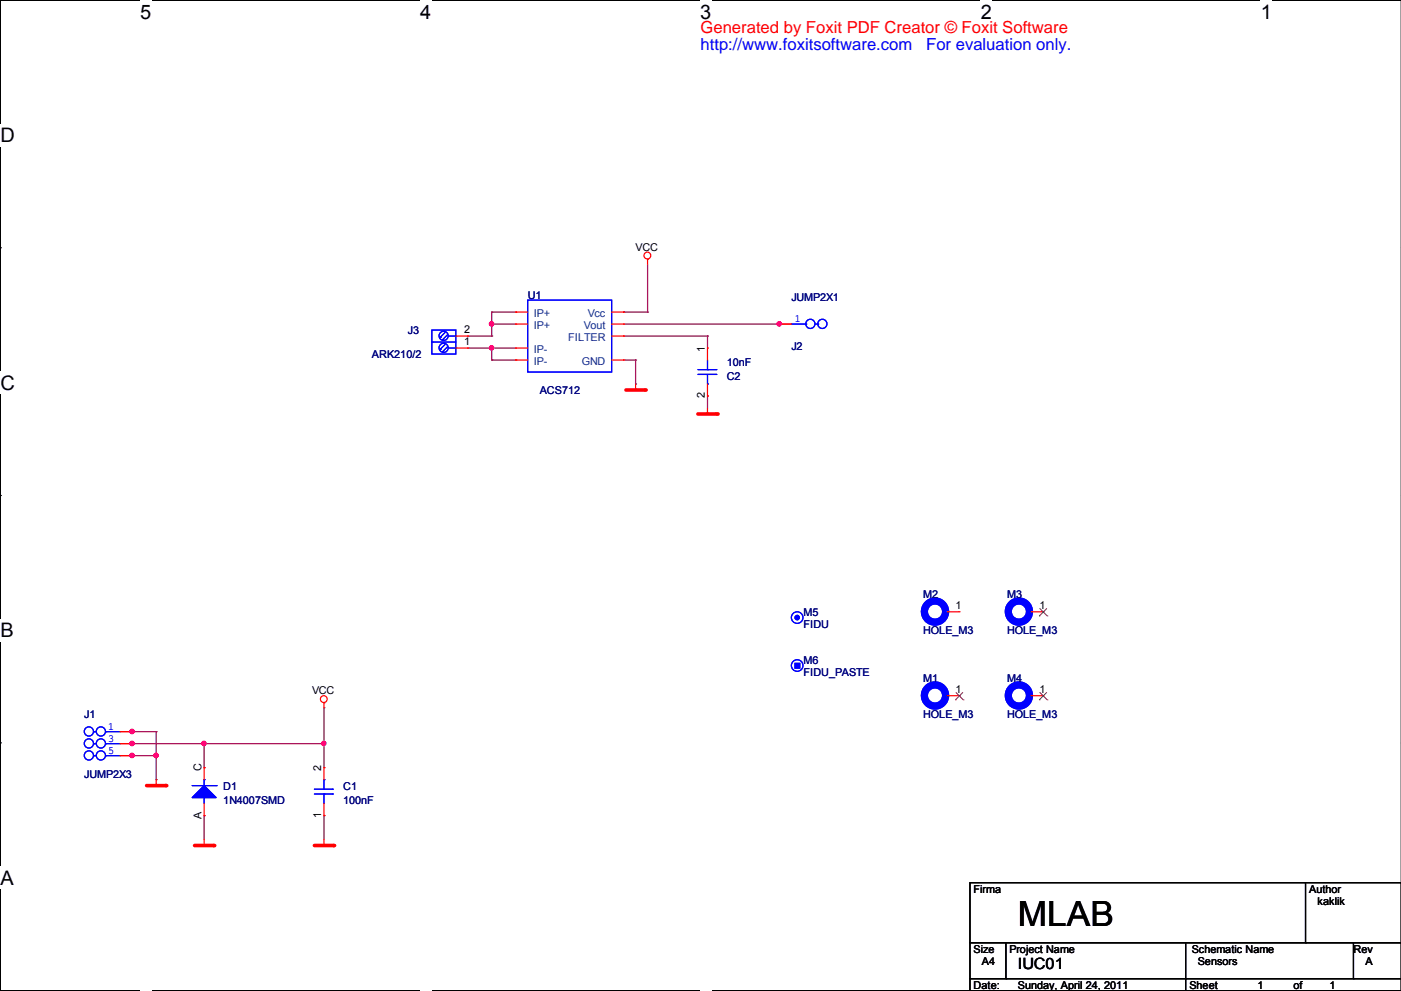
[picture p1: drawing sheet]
<svg xmlns="http://www.w3.org/2000/svg" width="297mm" height="210mm" viewBox="0 0 297 210" stroke-linecap="round" stroke-linejoin="round" font-family="sans-serif">
<path d="M297 .1h-296.9v209.8h296.9" fill="none" stroke="#000" stroke-width=".25"/>
<g fill="#fff">
<path d="M29.7 .1h2.4v4.8h-2.4z"/>
<path d="M29.7 209.9h2.4v.1h-2.4z"/>
</g>
<path d="M59.4 .1h.1M59.4 209.9h.1" fill="none" stroke="#000" stroke-width=".25"/>
<g fill="#fff">
<path d="M89.1 .1h2.3v4.8h-2.3z"/>
<path d="M89.1 209.9h2.3v.1h-2.3z"/>
</g>
<path d="M118.8 .1h.1M118.8 209.9h.1" fill="none" stroke="#000" stroke-width=".25"/>
<g fill="#fff">
<path d="M148.4 .1h2.4v4.8h-2.4z"/>
<path d="M148.4 209.9h2.4v.1h-2.4z"/>
</g>
<path d="M178.2 .1h.1M178.2 209.9h.1" fill="none" stroke="#000" stroke-width=".25"/>
<g fill="#fff">
<path d="M207.9 .1h2.3v4.8h-2.3z"/>
<path d="M207.9 209.9h2.3v.1h-2.3z"/>
</g>
<path d="M237.6 .1h.1M237.6 209.9h.1" fill="none" stroke="#000" stroke-width=".25"/>
<g fill="#fff">
<path d="M267.2 .1h2.4v4.8h-2.4z"/>
<path d="M267.2 209.9h2.4v.1h-2.4z"/>
<path d="M.1 26.2h3v4.9h-3z"/>
<path d="M.1 78.7h3v4.8h-3z"/>
</g>
<path d="M.1 52.5h.1" fill="none" stroke="#000" stroke-width=".25"/>
<path d="M.1 131.1h2.8v4.9h-2.8z" fill="#fff"/>
<path d="M.1 105h.1" fill="none" stroke="#000" stroke-width=".25"/>
<path d="M.1 183.6h2.8v4.8h-2.8z" fill="#fff"/>
<path d="M.1 157.4h.1" fill="none" stroke="#000" stroke-width=".25"/>
<g fill="none" stroke="#800040" stroke-width=".25">
<path d="M137.2 56v10.1M99.1 71.2h5.1M99.1 73.7h10.2M104.2 71.2h.1M104.2 68.7h.1M104.2 66.1h.1M104.2 73.7h.1M104.2 76.3h.1M104.2 76.3h5.1M104.2 66.1h5.1M104.2 68.7h5.1M104.2 66.1v5.1"/>
<path d="M104.2 73.7v2.6M109.3 66.1h.1M109.3 76.3h.1M132.2 66.1h.1M132.2 71.2h.1M132.2 76.3h2.5M132.2 66.1h5M132.2 68.7h33M132.2 71.2h17.7M134.7 76.3h.1M134.7 76.3v5.1M137.2 66.1h.1"/>
<path d="M149.9 71.2h.1M149.9 71.2v2.5M165.2 68.7h.1M134.7 81.4h.1M149.9 83.9h.1M149.9 83.9v2.5M28 157.6h40.7M28 155h5.1M33.1 155h.1M33.1 155v10.2M43.3 157.6h.1M43.3 157.6v5"/>
<path d="M68.7 157.6h.1M68.7 149.9h.1M68.7 149.9v12.7M28 160.1h5.1M33.1 160.1h.1M33.1 165.2h.1M43.3 172.8h.1M43.3 162.6h.1M43.3 172.8v5.1M68.7 172.8h.1M68.7 162.6h.1M68.7 172.8v5.1"/>
</g>
<g fill="#f0f" stroke="#f0f" stroke-width=".25">
<circle cx="28" cy="157.5" r=".47"/>
<circle cx="43.2" cy="157.5" r=".47"/>
<circle cx="68.6" cy="157.5" r=".47"/>
<circle cx="28" cy="155" r=".47"/>
<circle cx="33.1" cy="160.1" r=".47"/>
<circle cx="28" cy="160.1" r=".47"/>
<circle cx="165.1" cy="68.6" r=".47"/>
<circle cx="104.2" cy="68.6" r=".47"/>
<circle cx="104.2" cy="73.7" r=".47"/>
</g>
<path d="M134.7 82.6h.1M134.7 81.4v1.2" fill="none" stroke="#f00" stroke-width=".25"/>
<path d="M132.7 82.6h4" fill="none" stroke="#f00" stroke-width=".76"/>
<circle cx="136.7" cy="82.6" r=".38" fill="#f00"/>
<path d="M43.3 179.2h.1M43.3 177.9v1.3" fill="none" stroke="#f00" stroke-width=".25"/>
<path d="M41.2 179.2h4.1" fill="none" stroke="#f00" stroke-width=".76"/>
<circle cx="45.3" cy="179.2" r=".38" fill="#f00"/>
<path d="M68.7 179.2h.1M68.7 177.9v1.3" fill="none" stroke="#f00" stroke-width=".25"/>
<path d="M66.6 179.2h4.1" fill="none" stroke="#f00" stroke-width=".76"/>
<circle cx="70.7" cy="179.2" r=".38" fill="#f00"/>
<g fill="none" stroke="#f00" stroke-width=".25">
<path d="M137.2 54.9h.1M137.2 54.9v1.1M68.7 148.9h.1M68.7 148.9v1M33.1 166.5h.1M33.1 165.2v1.3"/>
<circle cx="137.2" cy="54.1" r=".72"/>
<circle cx="68.6" cy="148.1" r=".72"/>
</g>
<path d="M31.1 166.5h4" fill="none" stroke="#f00" stroke-width=".76"/>
<circle cx="35.1" cy="166.5" r=".38" fill="#f00"/>
<path d="M149.9 87.7h.1M149.9 86.4v1.3" fill="none" stroke="#f00" stroke-width=".25"/>
<path d="M147.9 87.7h4.1" fill="none" stroke="#f00" stroke-width=".76"/>
<circle cx="152" cy="87.7" r=".38" fill="#f00"/>
<path d="M213.2 199.7v7.6M251.3 199.7v10.2M276.7 199.7h.1M276.7 187v12.7M286.9 199.7v7.6M297 187h-91.4v12.7h91.4h-91.4v7.6h91.4h-91.4v2.6h91.4M213.2 207.3h.1M251.3 207.3h.1M251.3 209.9h.1M286.9 207.3h.1" fill="none" stroke="#000" stroke-width=".25"/>
<g fill="none" stroke="#00f" stroke-width="1.5">
<circle cx="198.2" cy="129.6" r="2.24"/>
<circle cx="215.9" cy="129.6" r="2.24"/>
<circle cx="198.2" cy="147.4" r="2.24"/>
<circle cx="215.9" cy="147.4" r="2.24"/>
</g>
<g fill="none" stroke="#00f" stroke-width=".25">
<path d="M91.5 69.9h5.1v5.1h-5.1zM91.5 72.5h.1M91.5 72.5h5.1M93.3 74h.1M93.3 71.5h.1M93.8 74.5h.1M93.8 72h.1M94.3 73l-1 1M94.3 70.4l-1 1.1M94.8 73.5l-1 1M94.8 71l-1 1M95.1 73.7h1.5"/>
<path d="M95.1 71.2h1.5M96.6 73.7h.1M96.6 71.2h.1M111.8 63.6h17.8v15.2h-17.8zM147.9 78.3h3.8M147.9 79.3h3.8M149.9 78.3h.1M149.9 76.3v2M149.9 79.3v2.1M151.7 78.3h.1M151.7 79.3h.1M167.7 68.7h3.1"/>
<path d="M170.8 68.7h.1M172.8 68.7h.5M173.3 68.7h.1M149.9 81.4h.1M200.5 129.6h.1M200.5 129.6h.2M218.3 129.6h.1M218.3 129.6h.2M19.9 155h.1M19.9 157.6h.1M19.9 155h.5M19.9 157.6h.5"/>
<path d="M22.4 155h.1M22.4 157.6h.1M22.4 155h3.1M22.4 157.6h3.1M200.5 147.4h.1M200.5 147.4h.2M218.3 147.4h.1M218.3 147.4h.2M19.9 160.1h.1M19.9 160.1h.5M22.4 160.1h.1M22.4 160.1h3.1"/>
<path d="M40.7 166.5h5.1M43.3 165.2h.1M43.3 169h.1M43.3 165.2v1.3M43.3 169v1.3M45.8 166.5h.1M66.6 168.2h3.8M66.6 167.2h3.8M68.7 168.2h.1M68.7 165.2h.1M68.7 165.2v2M68.7 168.2v2.1"/>
<path d="M70.4 168.2h.1M70.4 167.2h.1"/>
<circle cx="94" cy="73.7" r=".97"/>
<circle cx="94" cy="71.2" r=".97"/>
<circle cx="171.7" cy="68.6" r=".97"/>
<circle cx="174.3" cy="68.6" r=".97"/>
<circle cx="169" cy="130.9" r="1.23"/>
<circle cx="18.8" cy="157.5" r=".97"/>
<circle cx="18.8" cy="155" r=".97"/>
<circle cx="21.4" cy="155" r=".97"/>
<circle cx="21.4" cy="157.5" r=".97"/>
<circle cx="169" cy="141" r="1.23"/>
<circle cx="18.8" cy="160.1" r=".97"/>
<circle cx="21.4" cy="160.1" r=".97"/>
</g>
<g fill="none" stroke="#f00" stroke-width=".25">
<path d="M96.6 73.7h2.5M96.6 71.2h2.5M99.1 73.7h.1M99.1 71.2h.1M109.3 66.1h.1M109.3 68.7h.1M109.3 73.7h.1M109.3 76.3h.1M109.3 68.7h2.5M109.3 66.1h2.5M109.3 73.7h2.5M109.3 76.3h2.5"/>
<path d="M129.6 68.7h2.6M129.6 66.1h2.6M129.6 76.3h2.6M129.6 71.2h2.6M132.2 76.3h.1M132.2 71.2h.1M132.2 68.7h.1M132.2 66.1h.1M149.9 73.7h.1M149.9 73.7v2.6M165.2 68.7h.1M165.2 68.7h2.5"/>
<path d="M149.9 83.9h.1M149.9 81.4v2.5M200.7 129.6h2.6M203.3 129.6h.1M218.5 129.6h2.6M221.1 129.6h.1M25.5 155h2.5M25.5 157.6h2.5M28 155h.1M28 157.6h.1M200.7 147.4h2.6M203.3 147.4h.1"/>
<path d="M218.5 147.4h2.6M221.1 147.4h.1M25.5 160.1h2.5M28 160.1h.1M43.3 172.8h.1M43.3 162.6h.1M43.3 162.6v2.6M43.3 170.3v2.5M68.7 172.8h.1M68.7 162.6h.1M68.7 162.6v2.6M68.7 170.3v2.5"/>
</g>
<path d="M220.3 130.5h.1M220.3 128.9l1.7 1.6M221.9 128.9l-1.6 1.6M222 130.5h.1M202.5 148.3h.1M202.6 146.7l1.6 1.6M204.1 146.7l-1.6 1.6M204.2 148.3h.1M220.3 148.3h.1M220.3 146.7l1.7 1.6M221.9 146.7l-1.6 1.6M222 148.3h.1" fill="none" stroke="#804000" stroke-width=".21"/>
<g fill="#00f" stroke="#00f" stroke-width=".25">
<path d="M40.7 169l2.6-2.5 2.5 2.5z"/>
<path d="M168.5 140.5h1v1.1h-1z" fill-rule="evenodd"/>
<path d="M168.5 140.5h1v1.1h-1z" fill-rule="evenodd"/>
<circle cx="169" cy="130.9" r=".47"/>
</g>
<g fill="#f0f" stroke="#f0f" stroke-width=".25">
<circle cx="28" cy="157.5" r=".47"/>
<circle cx="43.2" cy="157.5" r=".47"/>
<circle cx="68.6" cy="157.5" r=".47"/>
<circle cx="28" cy="155" r=".47"/>
<circle cx="33.1" cy="160.1" r=".47"/>
<circle cx="28" cy="160.1" r=".47"/>
<circle cx="165.1" cy="68.6" r=".47"/>
<circle cx="104.2" cy="68.6" r=".47"/>
<circle cx="104.2" cy="73.7" r=".47"/>
</g>
<text font-size="7.4" x="215.7" y="196.2">MLAB</text>
<g font-size="4.2">
<text x="29.7" y="4">5</text>
<text x="89.1" y="4">4</text>
<text x="148.4" y="4">3</text>
<text x="207.9" y="4">2</text>
<text x="267.2" y="4">1</text>
<text x=".1" y="30.1">D</text>
<text x=".1" y="82.5">C</text>
<text x=".1" y="135">B</text>
<text x=".1" y="187.5">A</text>
</g>
<text font-size="3.5" fill="#f00" x="148.5" y="7.1">Generated by Foxit PDF Creator © Foxit Software</text>
<g font-size="3.5" fill="#00f">
<text x="148.5" y="10.6">http://www.foxitsoftware.com</text>
<text x="196.3" y="10.6">For evaluation only.</text>
</g>
<text font-size="3.3" x="215.7" y="205.2">IUC01</text>
<g font-size="2.3">
<text x="134.7" y="53.1">VCC</text>
<text x="98.4" y="70.6">2</text>
<text x="98.4" y="73.2">1</text>
<text x="149.4" y="74.5" transform="rotate(-90 149.4 74.5)">1</text>
<text x="149.4" y="84.4" transform="rotate(-90 149.4 84.4)">2</text>
<text x="202.5" y="129">1</text>
<text x="220.3" y="129">1</text>
<text x="66.1" y="147.1">VCC</text>
<text x="202.5" y="146.8">1</text>
<text x="220.3" y="146.8">1</text>
<text x="42.7" y="163.4" transform="rotate(-90 42.7 163.4)">C</text>
<text x="68.1" y="163.4" transform="rotate(-90 68.1 163.4)">2</text>
<text x="42.7" y="173.6" transform="rotate(-90 42.7 173.6)">A</text>
<text x="68.1" y="173.3" transform="rotate(-90 68.1 173.3)">1</text>
<text x="206.3" y="189.2">Firma</text>
<text x="277.5" y="189.2">Author</text>
<text x="279.2" y="191.8">kaklik</text>
<text x="206.3" y="201.9">Size</text>
<text x="214" y="201.9">Project Name</text>
<text x="252.6" y="201.9">Schematic Name</text>
<text x="286.9" y="201.9">Rev</text>
<text x="206.3" y="209.6">Date:</text>
<text x="208.1" y="204.5">A4</text>
<text x="215.7" y="209.6">Sunday, April 24, 2011</text>
<text x="252.1" y="209.6">Sheet</text>
<text x="253.8" y="204.5">Sensors</text>
<text x="266.5" y="209.6">1</text>
<text x="274.2" y="209.6">of</text>
<text x="281.8" y="209.6">1</text>
<text x="289.4" y="204.5">A</text>
</g>
<g font-size="2.3" fill="#000080">
<text x="111.9" y="63.2">U1</text>
<text x="167.7" y="63.8">JUMP2X1</text>
<text x="86.4" y="70.9">J3</text>
<text x="78.8" y="75.9">ARK210/2</text>
<text x="154" y="77.5">10nF</text>
<text x="167.7" y="74.2">J2</text>
<text x="114.4" y="83.6">ACS712</text>
<text x="154" y="80.5">C2</text>
<text x="170.3" y="130.6">M5</text>
<text x="195.7" y="126.7">M2</text>
<text x="213.5" y="126.7">M3</text>
<text x="170.3" y="133.1">FIDU</text>
<text x="195.7" y="134.4">HOLE_M3</text>
<text x="213.5" y="134.4">HOLE_M3</text>
<text x="170.3" y="140.7">M6</text>
<text x="170.3" y="143.3">FIDU_PASTE</text>
<text x="195.7" y="144.5">M1</text>
<text x="213.5" y="144.5">M4</text>
<text x="17.9" y="152.1">J1</text>
<text x="195.7" y="152.1">HOLE_M3</text>
<text x="213.5" y="152.1">HOLE_M3</text>
<text x="17.9" y="164.8">JUMP2X3</text>
<text x="47.3" y="167.4">D1</text>
<text x="72.7" y="167.4">C1</text>
<text x="47.3" y="170.4">1N4007SMD</text>
<text x="72.7" y="170.4">100nF</text>
</g>
<g font-size="2.3" fill="#004080">
<text x="113.1" y="67.2">IP+</text>
<text x="113.1" y="69.8">IP+</text>
<text x="123.7" y="69.8">Vout</text>
<text x="124.6" y="67.2">Vcc</text>
<text x="113.1" y="74.8">IP-</text>
<text x="113.1" y="77.4">IP-</text>
<text x="120.4" y="72.3">FILTER</text>
<text x="123.3" y="77.4">GND</text>
</g>
<g font-size="2.3" fill="#00f">
<text x="168.5" y="68.3">1</text>
<text x="22.9" y="154.7">1</text>
<text x="22.9" y="157.2">3</text>
<text x="22.9" y="159.8">5</text>
</g>
</svg>
